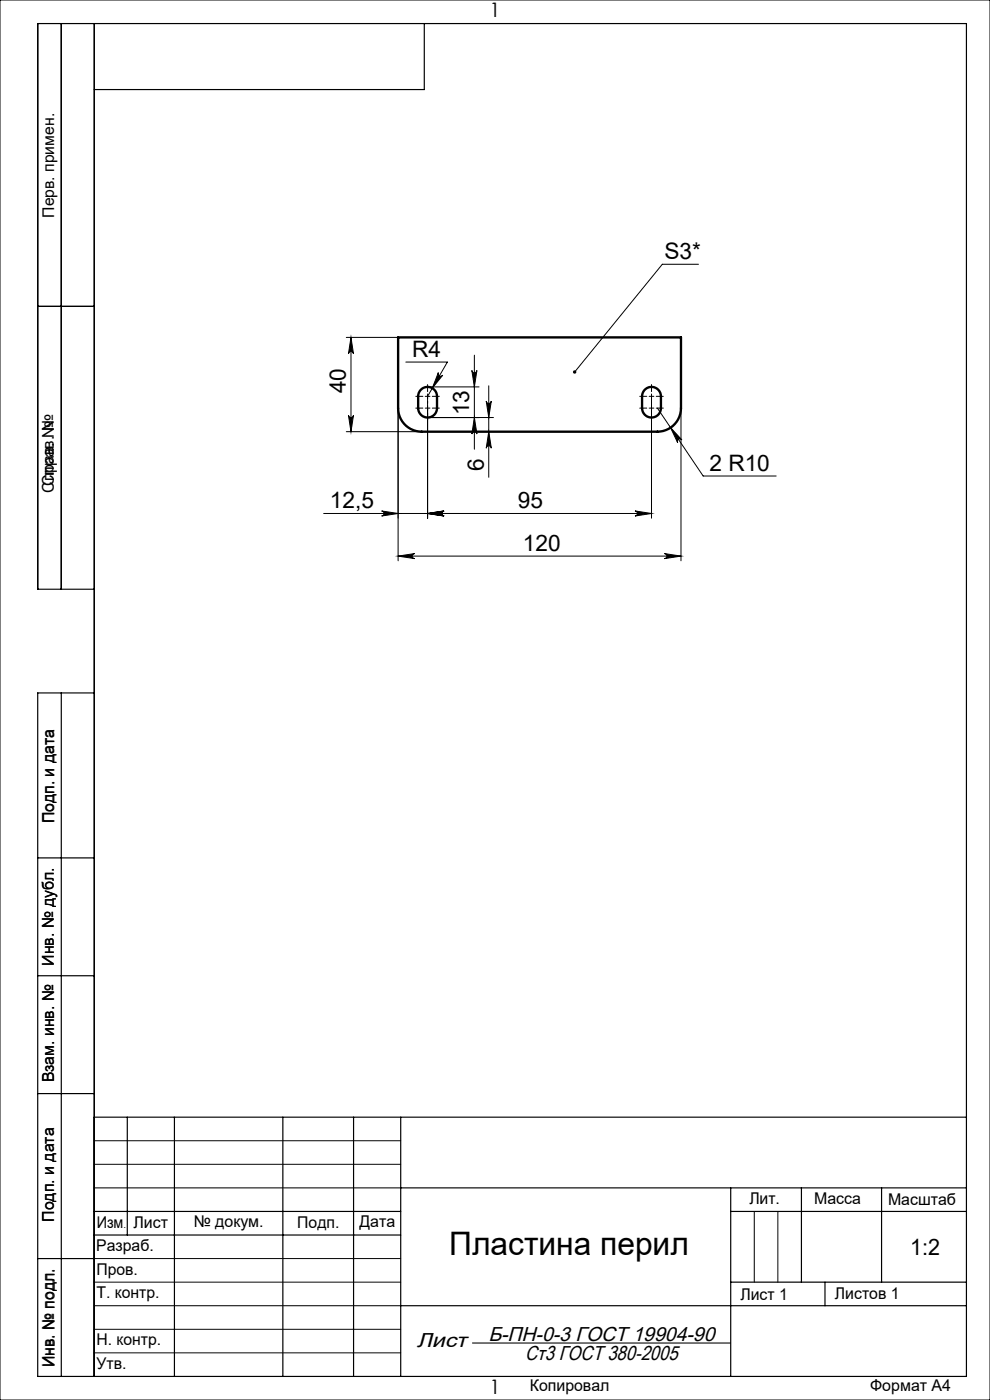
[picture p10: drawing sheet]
<svg xmlns="http://www.w3.org/2000/svg" width="210mm" height="297mm" viewBox="0 0 210 297" stroke-linecap="round" stroke-linejoin="round" font-family="sans-serif">
<path d="M100.2 284.9h54.8" fill="none" stroke="#000" stroke-width=".23"/>
<g fill="none" stroke="#000" stroke-width=".21">
<path d="M0 0h210v297h-210zM148.2 56.1h-7.7l-18.6 22.8M73.4 71.6h11M74.4 71.6l.6 3.5a.54 .54 0 0 0-.6-.5 .54 .54 0 0 0-.5 .5zM74.4 71.6v20M86.1 76.8h8.8l-4.2 7.3M93 79a.54 .54 0 0 0 .2 .8 .54 .54 0 0 0 .7-.2l-2.2 2.7zM100.1 78.6a.54 .54 0 0 0 .5 .5 .54 .54 0 0 0 .6-.5l-.6 3.5zM100.6 75.3v20M73.4 91.6h16M73.9 88.1a.54 .54 0 0 0 .5 .5 .54 .54 0 0 0 .6-.5l-.6 3.5zM84.4 86.6v32.4"/>
<path d="M90.2 84.1h1M90.7 83.6v1M90.7 86.6v23.3M90.7 88.6h14M90.7 82.1h10.9M100.6 88.6l.6 3.5a.54 .54 0 0 0-.6-.5 .54 .54 0 0 0-.5 .5zM103.1 85.1a.54 .54 0 0 0 .6 .5 .54 .54 0 0 0 .5-.5l-.5 3.5zM103.7 91.6l.5 3.5a.54 .54 0 0 0-.5-.5 .54 .54 0 0 0-.6 .5zM103.7 81.8v19.5M137.7 84.1h1M138.2 83.6v1M138.2 86.6v23.3"/>
<path d="M139.4 86.6l9.8 14.4h15.5M142.2 90.7l2.4 2.6a.54 .54 0 0 0-.7-.1 .54 .54 0 0 0-.1 .7zM144.4 86.6v32.4M68.7 108.9h69.5M80.9 108.4l3.5 .5-3.5 .6a.54 .54 0 0 0 .6-.6 .54 .54 0 0 0-.6-.5zM84.4 118l3.5-.6a.54 .54 0 0 0-.5 .6 .54 .54 0 0 0 .5 .5zM84.4 118h60M90.7 108.9l3.5-.5a.54 .54 0 0 0-.5 .5 .54 .54 0 0 0 .5 .6zM134.7 108.4l3.5 .5-3.5 .6a.54 .54 0 0 0 .5-.6 .54 .54 0 0 0-.5-.5zM140.9 117.4l3.5 .6-3.5 .5a.54 .54 0 0 0 .6-.5 .54 .54 0 0 0-.6-.6zM20 242h65M20 247h65"/>
<path d="M20 252h65M160 257v15M165 257v15M20 267h65M20 272h65M20 277h65M20 282h65M20 287h65"/>
</g>
<g fill="none" stroke="#000" stroke-width=".21" stroke-dasharray="15.2 1.3 1.3 1.3">
<path d="M89.7 84.1h-1.5M89.7 86.6h-1.5M90.7 85.1v1.5M90.7 83.1v-1.5M90.7 86.6v.5M90.7 86.6h.5M90.7 86.6v-.5M90.7 86.6h-.5M90.7 87.6v1.5M90.7 85.6v-1.5M91.7 84.1h1.5M91.7 86.6h1.5"/>
<path d="M137.2 84.1h-1.5M137.2 86.6h-1.5M138.2 83.1v-1.5M138.2 85.1v1.5M138.2 86.6v-.5M138.2 86.6h-.5M138.2 86.6v.5M138.2 86.6h.5M138.2 85.6v-1.5M138.2 87.6v1.5M139.2 84.1h1.5M139.2 86.6h1.5"/>
</g>
<g fill="none" stroke="#000" stroke-width=".25">
<path d="M13 5v120M20 5v287M90 5v14h-70M8 65h12M20 125h-12v-120h197v287h-197v-145h12M13 147v145M8 182h12M8 207h12M8 232h12M20 237h185M27 237v25M37 237v55"/>
<path d="M60 237v55M75 237v55M85 237v55M20 257h65M85 252h120M155 252v40M155 257h50M170 252v20M187 252v20M8 267h12M20 262h65M85 277h120"/>
<path d="M155 272h50M175 272v5"/>
</g>
<g fill="#000">
<path d="M121.6 78.7a.36 .36 0 0 1 .5 0 .36 .36 0 0 1 .1 .5 .36 .36 0 0 1-.5 0l.2-.3-.2 .3-.2-.2z"/>
<path d="M73.9 88.1a.54 .54 0 0 0 .5 .5 .54 .54 0 0 0 .6-.5l-.6 3.5zM74.4 71.6l.6 3.5a.54 .54 0 0 0-.6-.5 .54 .54 0 0 0-.5 .5zM103.7 91.6l.5 3.5a.54 .54 0 0 0-.5-.5 .54 .54 0 0 0-.6 .5zM103.1 85.1a.54 .54 0 0 0 .6 .5 .54 .54 0 0 0 .5-.5l-.5 3.5zM100.6 88.6l.6 3.5a.54 .54 0 0 0-.6-.5 .54 .54 0 0 0-.5 .5zM100.1 78.6a.54 .54 0 0 0 .5 .5 .54 .54 0 0 0 .6-.5l-.6 3.5z"/>
<path d="M142.2 90.7l1.6 3.2a.54 .54 0 0 1 .1-.7 .54 .54 0 0 1 .7 .1zM93 79l-1.3 3.3 2.2-2.7a.54 .54 0 0 1-.7 .2 .54 .54 0 0 1-.2-.8zM80.9 108.4l3.5 .5-3.5 .6a.54 .54 0 0 0 .6-.6 .54 .54 0 0 0-.6-.5zM90.7 108.9l3.5-.5a.54 .54 0 0 0-.5 .5 .54 .54 0 0 0 .5 .6zM90.7 108.9l3.5-.5a.54 .54 0 0 0-.5 .5 .54 .54 0 0 0 .5 .6zM134.7 108.4l3.5 .5-3.5 .6a.54 .54 0 0 0 .5-.6 .54 .54 0 0 0-.5-.5z"/>
<path d="M140.9 117.4l3.5 .6-3.5 .5a.54 .54 0 0 0 .6-.5 .54 .54 0 0 0-.6-.6zM84.4 118l3.5-.6a.54 .54 0 0 0-.5 .6 .54 .54 0 0 0 .5 .5z"/>
</g>
<path d="M84.4 71.6h60v15a5 5 0 0 1-5 5h-50a5 5 0 0 1-5-5zM89.2 82.7a2 2 0 0 1 2.2-.5 2 2 0 0 1 1.3 1.9v2.5a2 2 0 0 1-2 2 2 2 0 0 1-2-2v-2.9zM136.7 82.7a2 2 0 0 1 2.2-.5 2 2 0 0 1 1.3 1.9v2.5a2 2 0 0 1-2 2 2 2 0 0 1-2-2v-2.9z" fill="none" stroke="#000" stroke-width=".5"/>
<text font-size="6.9" x="95.3" y="266.2">Пластина перил</text>
<g font-size="4.8">
<text x="141" y="54.9">S3*</text>
<text x="87.4" y="75.7">R4</text>
<text x="73.4" y="83.4" transform="rotate(-90 73.4 83.4)">40</text>
<text x="99.5" y="88.1" transform="rotate(-90 99.5 88.1)">13</text>
<text x="102.6" y="99.9" transform="rotate(-90 102.6 99.9)">6</text>
<text x="150.5" y="99.9">2 R10</text>
<text x="70" y="107.9">12,5</text>
<text x="109.8" y="107.9">95</text>
<text x="110.9" y="116.9">120</text>
<text x="193.1" y="266.2">1:2</text>
</g>
<g font-size="4.3">
<text x="88.4" y="285.8">Лист</text>
<text x="103.6" y="284.5">Б-ПН-0-3 ГОСТ 19904-90</text>
<text x="111.4" y="288.5">Ст3 ГОСТ 380-2005</text>
</g>
<g font-size="4.2">
<text x="103.8" y="3.7">1</text>
<text x="103.8" y="295.7">1</text>
</g>
<g font-size="3.4">
<text x="11.5" y="46.2" transform="rotate(-90 11.5 46.2)">Перв. примен.</text>
<text x="11.4" y="103.2" transform="rotate(-90 11.4 103.2)">Справ. №</text>
<text x="11.5" y="104.5" transform="rotate(-90 11.5 104.5)">Справ. №</text>
<text x="11.4" y="174.7" transform="rotate(-90 11.4 174.7)">Подп. и дата</text>
<text x="11.5" y="204.9" transform="rotate(-90 11.5 204.9)">Инв. № дубл.</text>
<text x="11.5" y="229.6" transform="rotate(-90 11.5 229.6)">Взам. инв. №</text>
<text x="159" y="255.5">Лит.</text>
<text x="172.7" y="255.5">Масса</text>
<text x="188.4" y="255.6">Масштаб</text>
<text x="11.5" y="259.2" transform="rotate(-90 11.5 259.2)">Подп. и дата</text>
<text x="20.5" y="260.4">Изм</text>
<text x="28.3" y="260.4">Лист</text>
<text x="41.1" y="260.4">№ докум.</text>
<text x="63.1" y="260.4">Подп.</text>
<text x="76.2" y="260.4">Дата</text>
<text x="20.4" y="265.4">Разраб.</text>
<text x="20.5" y="275.4">Т. контр.</text>
<text x="20.5" y="270.4">Пров.</text>
<text x="157" y="275.7">Лист 1</text>
<text x="177.1" y="275.7">Листов 1</text>
<text x="20.5" y="285.4">Н. контр.</text>
<text x="11.4" y="290" transform="rotate(-90 11.4 290)">Инв. № подл.</text>
<text x="20.5" y="290.4">Утв.</text>
<text x="112.4" y="295">Копировал</text>
<text x="184.6" y="295">Формат А4</text>
</g>
<text font-size="2.1" x="26.2" y="260.4">.</text>
</svg>
